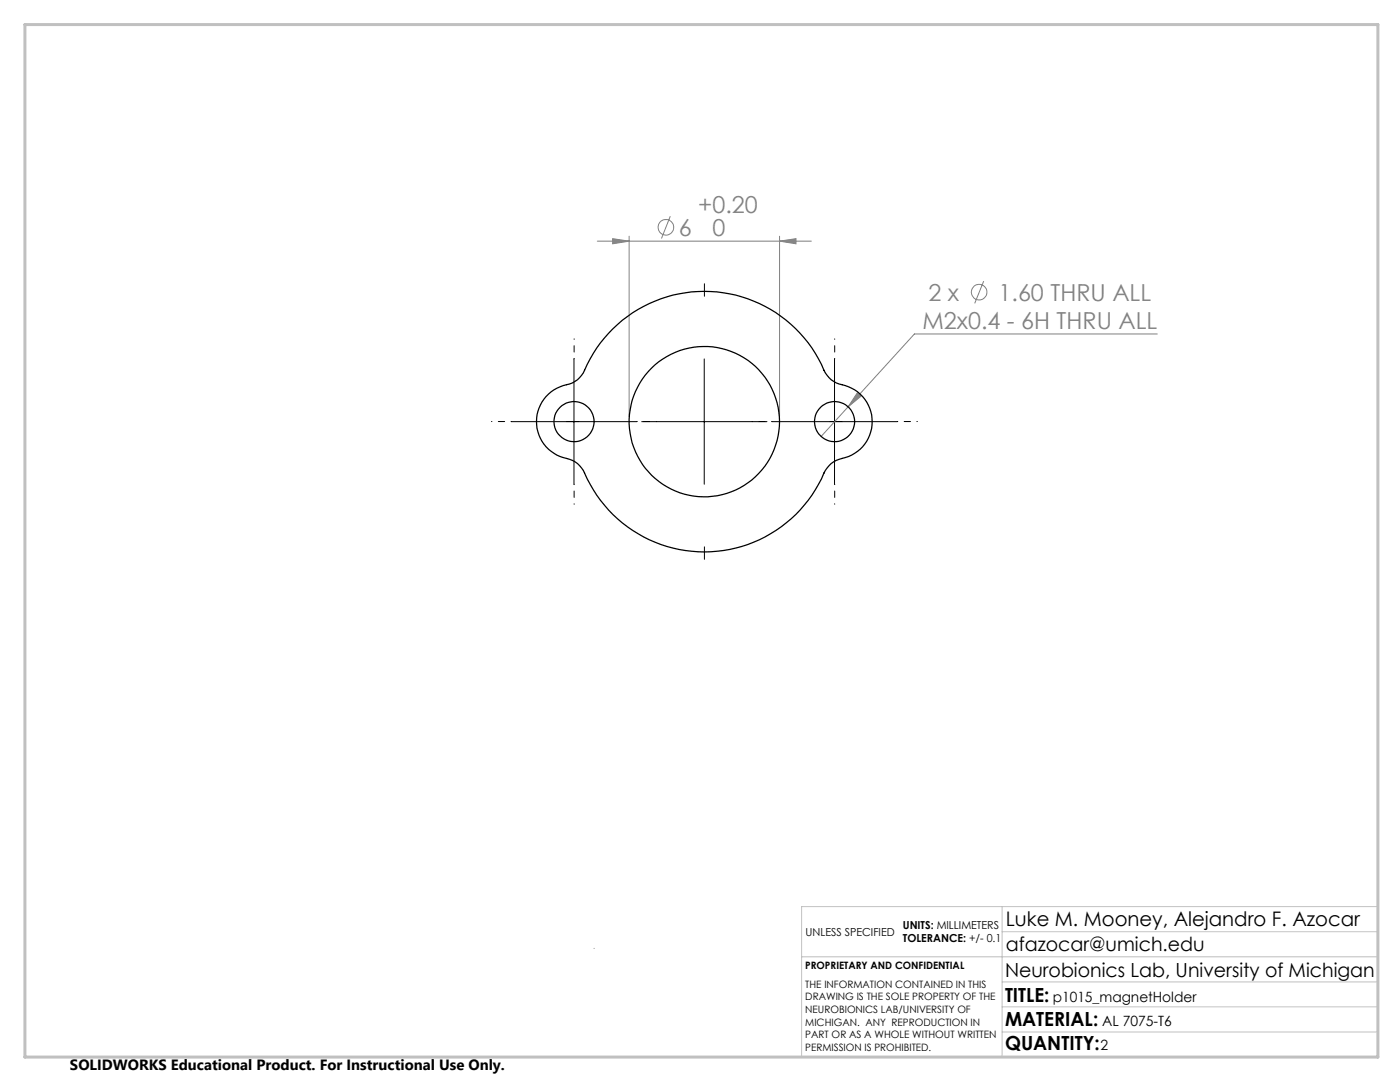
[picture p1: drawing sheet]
<svg xmlns="http://www.w3.org/2000/svg" width="279mm" height="216mm" viewBox="0 0 279 216" stroke-linecap="round" stroke-linejoin="round" font-family="sans-serif">
<g fill="none" stroke="#808080" stroke-width=".2">
<path d="M119.2 48.1h42.7M122.3 47.6l3.3 .5-3.3 .5zM125.6 47.1v36M133.8 43.1l-1.8 4.5M155.6 48.1l3.3-.5v1zM155.6 47.1v36M196.3 56.1l-1.8 4.4M171.1 78.4l.7 .7-2.5 2.1zM231 66.6h-48.5l-13.2 14.6M169.3 81.2l-5.4 5.9"/>
<circle cx="132.9" cy="45.4" r="1.55"/>
<circle cx="195.4" cy="58.3" r="1.56"/>
</g>
<path d="M140.6 59.1v-2.5M115.6 84.1h-2.5M165.6 84.1h2.5M140.6 109.1v2.5" fill="none" stroke="#000" stroke-width=".2" stroke-dasharray="15.2 1.3 1.3 1.3"/>
<path d="M114.6 71.6v-4M166.6 71.6v-4M102.1 84.1h-4M114.6 96.6v4M127.1 84.1h4M154.1 84.1h-4M166.6 96.6v4M179.1 84.1h4" fill="none" stroke="#000" stroke-width=".2" stroke-dasharray="15.2 1.3 1.3 1.3" stroke-dashoffset="15.1"/>
<path d="M114.5 71.6v25M140.5 71.6v25M166.5 71.6v25M102.1 84.1h25M128.1 84.1h25M154.1 84.1h25" fill="none" stroke="#000" stroke-width=".2"/>
<path d="M118.6 189.2v.1M160 190.9h115M200 185.9h75M200 180.9v30M200 195.9h75M275 180.9h-115v30M200 205.9h75M200 200.9h75" fill="none" stroke="#c0c0c0" stroke-width=".2"/>
<path d="M5 4.9h270v206h-270z" fill="none" stroke="#c0c0c0" stroke-width=".6"/>
<path d="M122.3 47.6l3.3 .5-3.3 .5zM155.6 48.1l3.3-.5v1zM171.1 78.4l-1.8 2.8 2.5-2.1z" fill="#808080"/>
<g fill="none" stroke="#000" stroke-width=".25">
<path d="M122.3 65.6a26.1 26.1 0 0 1 42.4 8.8 5.5 5.5 0 0 0 4 2.5 7.5 7.5 0 0 1 5.3 7.9 7.5 7.5 0 0 1-6.5 6.9 5.6 5.6 0 0 0-3.6 3.9 26 26 0 0 1-24.3 14.5 26 26 0 0 1-23.2-16.2 5.4 5.4 0 0 0-4-2.6 7.5 7.5 0 0 1-5.3-7.9 7.5 7.5 0 0 1 6.6-6.8 5.6 5.6 0 0 0 3.5-3.9l1.9-3.3 1.6-2z"/>
<circle cx="114.6" cy="84.1" r="4"/>
<circle cx="140.6" cy="84.1" r="15"/>
<circle cx="166.6" cy="84.1" r="4"/>
</g>
<g font-size="4.7" fill="#808080">
<text x="135.5" y="47">6</text>
<text x="139.4" y="42.6">+0.20</text>
<text x="142.2" y="47.1">0</text>
<text x="185.3" y="60">2 x</text>
<text x="199.3" y="60">1.60 THRU ALL</text>
<text x="184.1" y="65.6">M2x0.4 - 6H THRU ALL</text>
</g>
<text font-size="4" x="200.7" y="184.9">Luke M. Mooney, Alejandro F. Azocar</text>
<g font-size="3.9">
<text x="200.7" y="189.8">afazocar@umich.edu</text>
<text x="200.6" y="194.9">Neurobionics Lab, University of Michigan</text>
<text x="200.6" y="199.8">TITLE:</text>
<text x="200.6" y="209.5">QUANTITY:</text>
<text x="200.6" y="204.6">MATERIAL:</text>
</g>
<text font-size="3" x="14" y="213.5">SOLIDWORKS Educational Product. For Instructional Use Only.</text>
<g font-size="2.8">
<text x="210.1" y="199.8">p1015_magnetHolder</text>
<text x="219.7" y="209.5">2</text>
<text x="220" y="204.6">AL 7075-T6</text>
</g>
<g font-size="2.2">
<text x="180.2" y="185.3">UNITS: MILLIMETERS</text>
<text x="160.8" y="186.8">UNLESS SPECIFIED</text>
<text x="180.2" y="188">TOLERANCE: +/- 0.1</text>
</g>
<g font-size="2">
<text x="160.7" y="193.4">PROPRIETARY AND CONFIDENTIAL</text>
<text x="160.7" y="197.1">THE INFORMATION CONTAINED IN THIS</text>
<text x="160.7" y="199.6">DRAWING IS THE SOLE PROPERTY OF THE</text>
<text x="160.7" y="202.1">NEUROBIONICS LAB/UNIVERSITY OF</text>
<text x="160.7" y="204.6">MICHIGAN. ANY REPRODUCTION IN</text>
<text x="160.7" y="207.2">PART OR AS A WHOLE WITHOUT WRITTEN</text>
<text x="160.7" y="209.7">PERMISSION IS PROHIBITED.</text>
</g>
</svg>
